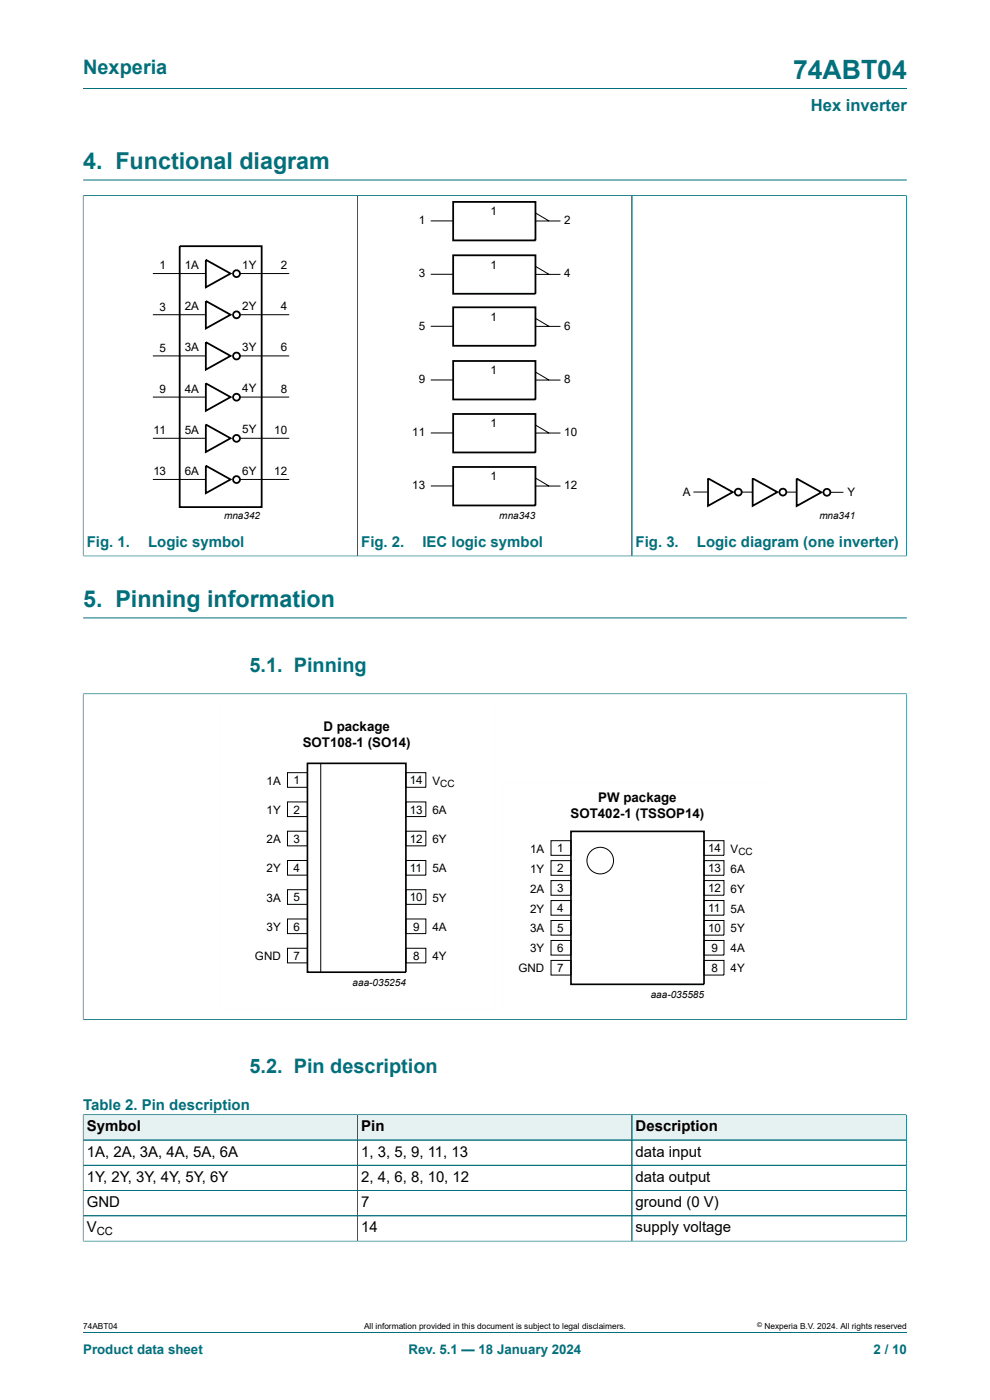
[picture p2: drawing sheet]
<svg xmlns="http://www.w3.org/2000/svg" width="210mm" height="297mm" viewBox="0 0 210 297" stroke-linecap="round" stroke-linejoin="round" font-family="sans-serif">
<g fill="none" stroke="#036f7b" stroke-width=".21">
<path d="M17.6 18.8h174.8M17.6 38.2h174.8M17.6 41.5h174.7M17.6 41.4v76.6M75.8 41.5v76.4M134.1 41.5v76.4M192.3 41.4v76.6M17.6 117.9h174.7M17.6 131.1h174.8M17.6 147.2h174.8M17.6 147.1v69.3M192.4 147.1v69.3"/>
<path d="M17.6 216.3h174.8"/>
</g>
<g fill="none" stroke="#000" stroke-width=".38">
<path d="M38.1 52.2h17.4v55.4h-17.4zM43.7 55.1l5.2 2.9-5.2 2.9zM96.1 42.8h17.5v8.2h-17.5zM96.1 54.2h17.5v8.1h-17.5zM43.7 63.9l5.2 2.9-5.2 2.9zM43.7 72.6l5.2 2.9-5.2 2.9zM96.1 65.2h17.5v8.2h-17.5zM96.1 76.6h17.5v8.1h-17.5zM43.7 81.3l5.2 2.9-5.2 3zM43.7 90.1l5.2 2.9-5.2 2.9zM43.7 98.8l5.2 2.9-5.2 2.9zM96.1 87.8h17.5v8.2h-17.5z"/>
<path d="M96.1 99.1h17.5v8.1h-17.5zM150.2 101.5l5.2 2.9-5.2 2.9zM159.7 101.5l5.2 2.9-5.2 2.9zM169 101.5l5.2 2.9-5.2 3z"/>
<circle cx="50.2" cy="58.1" r=".73"/>
<circle cx="50.2" cy="66.8" r=".73"/>
<circle cx="50.2" cy="75.5" r=".73"/>
<circle cx="50.2" cy="84.3" r=".73"/>
<circle cx="50.2" cy="93" r=".73"/>
<circle cx="50.2" cy="101.7" r=".73"/>
<circle cx="156.6" cy="104.4" r=".73"/>
<circle cx="166.1" cy="104.4" r=".73"/>
<circle cx="175.4" cy="104.4" r=".73"/>
</g>
<g fill="none" stroke="#000" stroke-width=".21">
<path d="M32.4 58h11.3M50.9 58h10.4M91.4 46.9h4.7M91.4 58.2h4.7M116.5 46.9l-2.9-1.7v1.7h5.3M116.5 58.2l-2.9-1.7v1.7h5.3M32.4 66.8h11.3M32.4 75.5h11.3M50.9 66.8h10.4M50.9 75.5h10.4M91.4 69.2h4.7M116.5 69.2l-2.9-1.7v1.7h5.3"/>
<path d="M32.4 84.2h11.3M32.4 93h11.3M50.9 84.2h10.4M50.9 93h10.4M91.4 80.6h4.7M91.4 91.9h4.7M116.5 80.6l-2.9-1.7v1.7h5.3M116.5 91.9l-2.9-1.7v1.7h5.3M32.4 101.7h11.3M50.9 101.7h10.4M91.4 103.1h4.7M116.5 103.1l-2.9-1.7v1.7h5.3"/>
<path d="M147.1 104.4h2.9M157.3 104.4h2.2M166.8 104.4h2.2M176.1 104.4h2.8M61 163.9h4.2v3.1h-4.2zM61 170.1h4.2v3.1h-4.2zM61 176.3h4.2v3.1h-4.2zM68 161.9v44.4M86.1 176.3h4.2v3.1h-4.2zM86.1 163.9h4.2v3.1h-4.2zM86.1 170.1h4.2v3.1h-4.2zM116.9 178.3h4.2v3.2h-4.2z"/>
<path d="M149.3 178.3h4.3v3.1h-4.3zM61 182.6h4.2v3.1h-4.2zM61 188.7h4.2v3.2h-4.2zM61 195h4.2v3.1h-4.2zM86.1 188.7h4.2v3.2h-4.2zM86.1 195h4.2v3.1h-4.2zM86.1 182.6h4.2v3.1h-4.2zM116.9 182.6h4.2v3.1h-4.2zM116.9 186.8h4.2v3.1h-4.2zM116.9 191h4.2v3.2h-4.2zM116.9 195.3h4.2v3.1h-4.2zM116.9 199.5h4.2v3.1h-4.2z"/>
<path d="M149.3 195.3h4.3v3.1h-4.3zM149.3 199.5h4.3v3.1h-4.3zM149.3 186.8h4.3v3.1h-4.3zM149.3 191h4.3v3.1h-4.3zM149.3 182.6h4.3v3.1h-4.3zM61 201.2h4.2v3.1h-4.2zM86.1 201.2h4.2v3.1h-4.2zM116.9 203.7h4.2v3.2h-4.2zM149.3 203.7h4.3v3.2h-4.3z"/>
<circle cx="127.3" cy="182.6" r="2.82"/>
</g>
<path d="M65.2 161.9h20.9v44.3h-20.9zM121.1 176.4h28.2v32.4h-28.2z" fill="none" stroke="#000" stroke-width=".35"/>
<path d="M46.8 148.7h58.2v65.4h-58.2zM106.4 165.9h56.8v48.3h-56.8z" fill="none" stroke="#fefefe" stroke-width=".21"/>
<path d="M17.7 236.6h58.1v5.2h-58.1z" fill="#e6f1f2"/>
<path d="M17.6 236.4v5.4h58.2v-5.3h-58.2" fill="none" stroke="#036f7b" stroke-width=".21"/>
<path d="M75.9 236.6h58.1v5.2h-58.1z" fill="#e6f1f2"/>
<path d="M75.8 236.5h58.3v5.3h-58.3z" fill="none" stroke="#036f7b" stroke-width=".21"/>
<path d="M134.1 236.6h58.1v5.2h-58.1z" fill="#e6f1f2"/>
<path d="M17.6 236.6v26.8M17.7 236.5h174.6M75.8 236.6v26.7M134.1 236.5v26.8M192.3 236.4v27M17.6 247.2h174.7M192.3 241.8h-174.7M192.3 252.6h-174.7M192.3 257.9h-174.7M17.6 263.3h174.7M17.6 282.6h174.8" fill="none" stroke="#036f7b" stroke-width=".21"/>
<text font-size="5.6" fill="#036f7b" x="168.2" y="16.8">74ABT04</text>
<g font-size="4.9" fill="#036f7b">
<text x="17.6" y="35.9">4. Functional diagram</text>
<text x="17.6" y="128.8">5. Pinning information</text>
</g>
<g font-size="4.2" fill="#036f7b">
<text x="17.6" y="15.6">Nexperia</text>
<text x="52.9" y="142.6">5.1. Pinning</text>
<text x="52.9" y="227.7">5.2. Pin description</text>
</g>
<text font-size="3.5" fill="#036f7b" x="172" y="23.7">Hex inverter</text>
<g font-size="3.2" fill="#036f7b">
<text x="18.4" y="116.1">Fig. 1.</text>
<text x="31.4" y="116.1">Logic symbol</text>
<text x="76.6" y="116.1">Fig. 2.</text>
<text x="89.6" y="116.1">IEC logic symbol</text>
<text x="134.8" y="116.1">Fig. 3.</text>
<text x="147.8" y="116.1">Logic diagram (one inverter)</text>
<text x="17.6" y="235.4">Table 2. Pin description</text>
</g>
<g font-size="3.2">
<text x="18.4" y="240">Symbol</text>
<text x="76.6" y="240">Pin</text>
<text x="134.8" y="240">Description</text>
<text x="18.4" y="245.3">1A, 2A, 3A, 4A, 5A, 6A</text>
<text x="76.6" y="245.3">1, 3, 5, 9, 11, 13</text>
<text x="134.8" y="245.3">data input</text>
<text x="18.4" y="250.7">1Y, 2Y, 3Y, 4Y, 5Y, 6Y</text>
<text x="76.6" y="250.7">2, 4, 6, 8, 10, 12</text>
<text x="134.8" y="250.7">data output</text>
<text x="18.4" y="256.1">GND</text>
<text x="76.6" y="256.1">7</text>
<text x="134.8" y="256.1">ground (0 V)</text>
<text x="18.4" y="261.4">V</text>
<text x="76.6" y="261.4">14</text>
<text x="134.8" y="261.4">supply voltage</text>
</g>
<g font-size="2.8">
<text x="68.6" y="155.2">D package</text>
<text x="64.2" y="158.6">SOT108-1 (SO14)</text>
<text x="121" y="173.5">SOT402-1 (TSSOP14)</text>
<text x="126.9" y="170.1">PW package</text>
</g>
<g font-size="2.8" fill="#036f7b">
<text x="17.6" y="287.2">Product data sheet</text>
<text x="86.7" y="287.2">Rev. 5.1 — 18 January 2024</text>
<text x="185.3" y="287.2">2 / 10</text>
</g>
<g font-size="2.5">
<text x="88.8" y="47.5">1</text>
<text x="104.1" y="45.6">1</text>
<text x="119.7" y="47.5">2</text>
<text x="33.9" y="57.1">1</text>
<text x="39.2" y="57.1">1A</text>
<text x="51.4" y="57">1Y</text>
<text x="59.6" y="57.1">2</text>
<text x="88.8" y="58.9">3</text>
<text x="104.1" y="57">1</text>
<text x="119.7" y="58.9">4</text>
<text x="33.9" y="65.9">3</text>
<text x="39.2" y="65.8">2A</text>
<text x="51.4" y="65.7">2Y</text>
<text x="59.6" y="65.8">4</text>
<text x="88.8" y="69.9">5</text>
<text x="104.1" y="68">1</text>
<text x="119.7" y="69.9">6</text>
<text x="33.9" y="74.6">5</text>
<text x="39.2" y="74.5">3A</text>
<text x="51.4" y="74.5">3Y</text>
<text x="59.6" y="74.5">6</text>
<text x="33.9" y="83.4">9</text>
<text x="39.2" y="83.3">4A</text>
<text x="51.4" y="83.2">4Y</text>
<text x="59.6" y="83.3">8</text>
<text x="88.8" y="81.3">9</text>
<text x="104.1" y="79.4">1</text>
<text x="119.7" y="81.3">8</text>
<text x="32.5" y="92.1">11</text>
<text x="39.2" y="92.1">5A</text>
<text x="51.4" y="91.9">5Y</text>
<text x="58.2" y="92.1">10</text>
<text x="87.4" y="92.5">11</text>
<text x="104.1" y="90.7">1</text>
<text x="119.7" y="92.5">10</text>
<text x="32.5" y="100.8">13</text>
<text x="39.2" y="100.8">6A</text>
<text x="51.4" y="100.7">6Y</text>
<text x="58.2" y="100.8">12</text>
<text x="104.1" y="101.9">1</text>
<text x="87.4" y="103.7">13</text>
<text x="119.7" y="103.7">12</text>
<text x="144.9" y="105.3">A</text>
<text x="179.8" y="105.2">Y</text>
<text x="56.6" y="166.5">1A</text>
<text x="62.3" y="166.4">1</text>
<text x="86.9" y="166.4">14</text>
<text x="91.7" y="166.5">V</text>
<text x="56.6" y="172.7">1Y</text>
<text x="62.3" y="172.6">2</text>
<text x="86.9" y="172.6">13</text>
<text x="91.7" y="172.7">6A</text>
<text x="56.6" y="178.9">2A</text>
<text x="62.3" y="178.8">3</text>
<text x="86.9" y="178.8">12</text>
<text x="91.7" y="178.9">6Y</text>
<text x="56.6" y="185.1">2Y</text>
<text x="62.3" y="185">4</text>
<text x="86.9" y="185">11</text>
<text x="91.7" y="185.1">5A</text>
<text x="112.4" y="180.9">1A</text>
<text x="112.4" y="185.1">1Y</text>
<text x="118.2" y="180.8">1</text>
<text x="118.2" y="185">2</text>
<text x="150.2" y="180.8">14</text>
<text x="150.2" y="185">13</text>
<text x="155" y="180.9">V</text>
<text x="155" y="185.1">6A</text>
<text x="56.6" y="191.3">3A</text>
<text x="62.3" y="191.2">5</text>
<text x="86.9" y="191.2">10</text>
<text x="91.7" y="191.3">5Y</text>
<text x="112.4" y="189.4">2A</text>
<text x="118.2" y="189.3">3</text>
<text x="150.2" y="189.3">12</text>
<text x="155" y="189.4">6Y</text>
<text x="56.6" y="197.5">3Y</text>
<text x="62.3" y="197.4">6</text>
<text x="87.7" y="197.4">9</text>
<text x="91.7" y="197.5">4A</text>
<text x="112.4" y="193.6">2Y</text>
<text x="112.4" y="197.8">3A</text>
<text x="118.2" y="193.5">4</text>
<text x="118.2" y="197.7">5</text>
<text x="150.2" y="197.7">10</text>
<text x="150.2" y="193.5">11</text>
<text x="155" y="193.6">5A</text>
<text x="155" y="197.8">5Y</text>
<text x="54.1" y="203.7">GND</text>
<text x="62.3" y="203.6">7</text>
<text x="87.7" y="203.6">8</text>
<text x="91.7" y="203.7">4Y</text>
<text x="112.4" y="202.1">3Y</text>
<text x="118.2" y="202">6</text>
<text x="150.9" y="202.1">9</text>
<text x="155" y="202.1">4A</text>
<text x="110" y="206.3">GND</text>
<text x="118.2" y="206.2">7</text>
<text x="150.9" y="206.3">8</text>
<text x="155" y="206.3">4Y</text>
</g>
<text font-size="2.4" x="20.5" y="262.1">CC</text>
<g font-size="2.1">
<text x="47.5" y="110">mna342</text>
<text x="105.9" y="110">mna343</text>
<text x="173.8" y="110">mna341</text>
<text x="93.4" y="166.9">CC</text>
<text x="156.6" y="181.4">CC</text>
<text x="74.8" y="209.1">aaa-035254</text>
<text x="138" y="211.6">aaa-035585</text>
</g>
<g font-size="1.8">
<text x="17.6" y="282">74ABT04</text>
<text x="77.2" y="282">All information provided in this document is subject to legal disclaimers.</text>
<text x="162.2" y="282">Nexperia B.V. 2024. All rights reserved</text>
</g>
<text font-size="1.4" x="160.6" y="281.6">©</text>
</svg>
